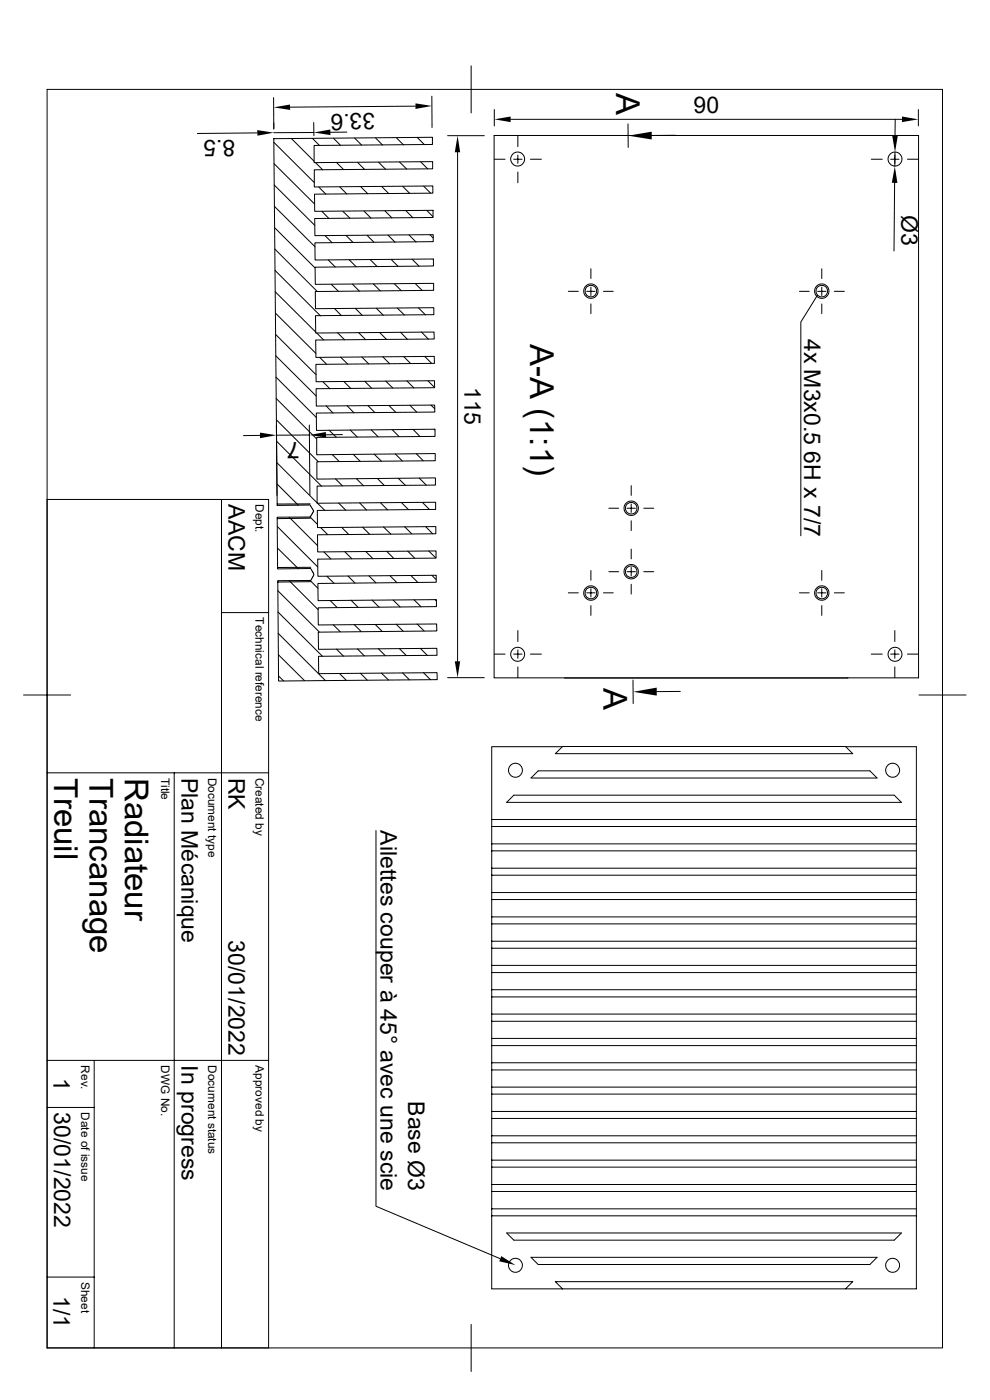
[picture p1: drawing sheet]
<svg xmlns="http://www.w3.org/2000/svg" width="210mm" height="297mm" viewBox="0 0 210 297" stroke-linecap="round" stroke-linejoin="round" font-family="sans-serif">
<g fill="none" stroke="#000" stroke-width=".21">
<path d="M10 19h189.9v267h-189.9zM99.9 14v10M54.6 28.2l-12.7 .1M58 20.7l.1 6.6v-1.2M58.1 29.4l33.6-.3v1.5l-25.1 .3v3.6l25.2-.2v1.5l-25.1 .2v3.7l25.1-.2v1.5l-25.1 .2 .1 3.6 25.1-.2v1.5l-25.1 .3v3.6l25.1-.2v1.5l-25.1 .2v3.7l25.1-.3v1.5l-25.1 .3 .1 3.6 25.1-.2v1.5l-25.1 .2v3.7l25.1-.2v1.5l-25.1 .2 .1 3.7 25.1-.3v1.5l-25.1 .2v3.7l25.1-.2 .1 1.5-25.2 .2 .1 3.7 25.1-.2v1.5l-25.1 .2v3.6l25.1-.2v1.5l-25.1 .2v3.7l25.2-.2v1.5l-25.1 .2v3.7l25.1-.3v1.5l-25.1 .3v3.6l25.2-.2v1.5l-25.1 .2v3.7l25.1-.2v1.5l-25.1 .2 .1 3.6 25.1-.2v1.5l-25.1 .3v3.6l25.1-.2v1.5l-25.1 .2v3.7l25.1-.3v1.5l-25.1 .3 .1 3.6 25.1-.2v1.5l-25.1 .2v3.7l25.1-.2 .1 1.5-25.2 .2 .1 3.7 25.1-.3v1.5l-25.1 .2v3.7l25.1-.2 .1 1.5-33.7 .3-.2-21.3 7-.1 .7-1.3-.7-1.2-7 .1-.1-11h7l.7-1.3-.7-1.3-7 .1zM58.1 30.2l8.6 8.5M58.1 34.7l8.6 8.6M58.2 39.2l8.6 8.6M61.8 29.4l4.8 4.8M66.3 29.4l1.5 1.5M66.5 26l.1 2.8M66.6 28.1l-8.5 .1"/>
<path d="M67 34.5l1.5 1.5M67.6 39.7l1.5 1.5M70.7 29.3l1.5 1.5M71.4 34.5l1.5 1.5M72.1 39.7l1.5 1.4M73.6 28l-3.5 .1M75.2 29.3l1.5 1.5M75.9 34.5l1.4 1.4M76.5 39.6l1.5 1.5M79.7 29.3l1.5 1.5M80.3 34.4l1.5 1.5M81 39.6l1.5 1.5"/>
<path d="M84.1 29.3l1.5 1.4M84.8 34.4l1.5 1.5M85.4 39.5l1.5 1.5M88.1 22.5l-26.5 .2M88.6 29.2l1.4 1.5M89.2 34.3l1.5 1.5M89.9 39.5l1.5 1.5M91.6 20.4l.1 6.7M95 28.8h7.7M97.1 32.3v108M104.8 28.7h90.1v115.1h-90.1zM104.9 23.2v3.5"/>
<path d="M104.9 33.8h2.2M108.3 25.3h83M109 33.8h1.7M109.9 28.8v2.3M109.9 32.9v1.8M109.9 36.5v2.3M112.5 33.8h2.4M133.2 26.3l.1 5M143.3 28.7h-5M184.8 33.8h2.4M188.9 33.8h1.8M189.8 38.8l-.1 14.5"/>
<path d="M189.8 28.8v2.3M189.8 32.9v1.8M189.8 36.5v2.3M189.9 32.3l-.1 3M189.9 25.3v3.5M192.5 33.8h2.3M194.8 23.2v3.5M58.2 43.8l8.6 8.5M58.3 48.3l8.5 8.6M58.3 52.8l9 9M58.3 57.4l9.7 9.6M68.3 44.8l1.5 1.6"/>
<path d="M69 50l1.4 1.5M69.6 55.2l1.5 1.4M72.7 44.8l1.6 1.5M73.4 50l1.5 1.4M74.1 55.1l1.5 1.5M77.2 44.8l1.5 1.5M77.9 49.9l1.4 1.5M78.5 55.1l1.5 1.5M81.7 44.7l1.4 1.5M82.3 49.9l1.5 1.5M83 55l1.5 1.5M86.1 44.7l1.5 1.5"/>
<path d="M86.8 49.9l1.5 1.5M87.4 55l1.5 1.5M90.6 44.7l1.2 1.2M91.2 49.8l.7 .7M91.9 54.9v.1M125.3 57v2.1M174.3 57v2.1M58.4 61.9l8.6 8.5M58.4 66.4l8.6 8.6M58.5 71l8.6 8.5M58.5 75.5l8.6 8.5M67.2 70.7l1.5 1.4"/>
<path d="M67.8 75.8l1.5 1.5M70.3 60.3l1.5 1.5M71 65.4l1.4 1.6M71.6 70.6l1.5 1.5M72.3 75.8l1.5 1.5M74.8 60.3l1.4 1.5M75.4 65.4l1.5 1.5M76.1 70.6l1.5 1.5M76.8 75.7l1.4 1.5M79.2 60.2l1.5 1.5M79.8 65.4l1.5 1.5M80.5 70.5l1.5 1.5"/>
<path d="M81.2 75.7l1.5 1.5M83.7 60.2l1.4 1.5M84.3 65.4l1.5 1.4M85 70.5l1.4 1.5M85.6 75.6l1.5 1.5M88.1 60.2l1.5 1.4M88.8 65.3l1.5 1.5M89.4 70.4l1.5 1.6M90.1 75.6l1.5 1.5M120.6 61.8h2.1M124.5 61.8h1.7M125.3 60.9v1.8"/>
<path d="M125.3 64.5v2M128 61.8h2.1M169.6 61.8h2.1M173.4 62.7l-3.5 5.6v45.4M173.4 61.8h1.8M174.3 60.9v1.8M174.3 64.5v2M177 61.8h2.1M55.2 92.4h-3.6M58.5 80l8.6 8.6M58.6 84.5l8.5 8.6M58.6 90.3l.2 14.8"/>
<path d="M58.6 89.1l8.9 8.9M58.7 93.6l9.5 9.5M58.7 98.1l8.6 8.6M65.6 90.2l.1 14.8M65.7 92.3h-7.1M68.5 81l1.5 1.5M69.2 86.1l1.5 1.5M69.8 91.3l1.5 1.5M70.5 96.4l1.5 1.5M72.6 92.2h-3.5M72.9 80.9l1.5 1.5M73.6 86.1l1.5 1.5"/>
<path d="M74.3 91.2l1.5 1.5M74.9 96.4l1.5 1.5M77.4 80.9l1.5 1.5M78.1 86.1l1.4 1.4M78.7 91.2l1.5 1.5M79.4 96.4l1.5 1.4M81.8 80.9l1.6 1.4M82.5 86l1.5 1.5M83.2 91.1l1.5 1.5M83.9 96.3l1.4 1.5M86.3 80.8l1.5 1.5M87 86l1.4 1.5"/>
<path d="M87.6 91.1l1.5 1.5M88.3 96.3l1.5 1.4M90.8 80.8l1.4 1.4M91.4 85.9l.8 .8M92.1 91.1l.1 .1M10 106h47v180h-47M47 106v180M58.8 102.7l4.5 4.5M58.8 107.2h.1M58.8 111.7l8.6 8.6M58.8 116.2l4.5 4.5M61.3 109.7l6.1 6"/>
<path d="M65.8 106.9h-7M65.8 109.7l1.5 1.5M65.8 109.9l-7 .1M67.4 106.8l1.5 1.4M68 111.9l1.5 1.5M68.7 117.1l1.5 1.5M71.2 101.6l1.4 1.5M71.8 106.7l1.5 1.5M72.5 111.9l1.5 1.5M73.2 117.1l1.4 1.4M75.6 101.6l1.5 1.4M76.3 106.7l1.5 1.5"/>
<path d="M76.9 111.8l1.5 1.5M77.6 117l1.5 1.5M80.1 101.5l1.4 1.5M80.7 106.7l1.5 1.5M81.4 111.8l1.5 1.5M82 117l1.5 1.4M84.5 101.5l1.5 1.5M85.2 106.6l1.5 1.5M85.9 111.8l1.4 1.4M86.5 116.9l1.5 1.5M88.9 101.4l1.5 1.5M89.6 106.6l1.5 1.5"/>
<path d="M90.3 111.7l1.5 1.5M90.9 116.9l1.6 1.5M129.2 107.8h2M133 107.8h1.8M133.9 103v2.1M133.9 106.9v1.8M133.9 110.5v2.1M133.9 116.5v2.1M136.6 107.8h2.1M47 130h10M58.9 125.3l8.8 8.8M59 129.8l9.4 9.4"/>
<path d="M59 134.4l10 10M59.1 138.9l5.5 5.5M61.3 123.1l6.2 6.2M65.7 123.1l1.7 1.7M65.9 123.4l-7 .1M65.9 120.4h-7M69.3 122.3l1.6 1.4M70 127.4l1.5 1.5M70.7 132.5l1.5 1.5M71.4 137.7l1.5 1.5M73.8 122.2l1.5 1.5M74.5 127.3l1.4 1.5"/>
<path d="M75.1 132.5l1.5 1.5M75.8 137.7l1.5 1.4M78.3 122.2l1.5 1.5M78.9 127.3l1.5 1.5M79.6 132.5l1.5 1.4M80.3 137.6l1.4 1.5M82.7 122.1l1.5 1.5M83.4 127.3l1.5 1.5M84 132.4l1.5 1.5M84.7 137.6l1.5 1.5M87.2 122.1l1.4 1.5M87.8 127.3l1.5 1.4"/>
<path d="M88.5 132.4l1.5 1.5M89.2 137.5l1.4 1.5M91.6 122l.9 .9M92.3 127.2l.2 .3M104.9 138.8h2.2M109 138.8h1.7M109.9 133.8v2.3M109.9 137.9v1.8M112.5 138.8h2.4M120.6 125.8h2.1M124.5 125.8h1.7M125.3 121v2.1"/>
<path d="M125.3 124.9v1.8M125.3 128.5v2.1M128 125.8h2.1M129.2 121.3h2M133 121.3h1.8M133.9 120.4v1.8M133.9 124v2M136.6 121.3h2.1M169.6 125.8h2.1M173.4 125.8h1.8M174.3 121v2.1M174.3 124.9v1.8"/>
<path d="M174.3 128.5v2.1M177 125.8h2.1M184.8 138.8h2.4M188.9 138.8h1.8M189.8 133.8v2.3M189.8 137.9v1.8M192.5 138.8h2.3M5 147.4h10M59.1 143.4l1.1 1M72 142.9l1.5 1.5M76.5 142.8l1.4 1.5M80.9 142.8l1.5 1.5"/>
<path d="M85.4 142.7l1.5 1.5M89.8 142.7l1.5 1.5M95 143.8h7.7M109.9 141.5v2.3M119.3 158.4h-15v15.5M119.3 158.4h60.1l1.5 1.5h-63.1zM119.8 143.8h60.1M134.3 144.3v5M144.3 146.7h-5M179.4 158.4h15v99.5M189.8 141.5v2.3M194.9 147.4h10"/>
<path d="M10 164h47M37 164v122M79.8 176.2v79.7l26.3 11.1M104.3 173.9v84M104.3 179h90.1M104.3 175.3h90.1M104.3 173.9h90.1M107.5 170.2l1.5-1.5h80.7l1.5 1.5zM112.6 165.1l1.6-1.6h70.3l1.6 1.6zM104.3 199.7h90.1M104.3 196h90.1M104.3 194.5h90.1"/>
<path d="M104.3 190.8h90.1M104.3 189.4h90.1M104.3 185.7h90.1M104.3 184.2h90.1M104.3 180.5h90.1M104.3 216.7h90.1M104.3 215.1h90.1M104.3 211.5h90.1M104.3 210h90.1M104.3 206.3h90.1M104.3 204.8h90.1M104.3 201.2h90.1"/>
<path d="M10 234.9h10M10 225h47M20 225v61M104.3 237.3h90.1M104.3 235.8h90.1M104.3 232.1h90.1M104.3 230.6h90.1M104.3 227h90.1M104.3 225.5h90.1M104.3 221.8h90.1M104.3 220.3h90.1M104.3 257.9v15.5h15"/>
<path d="M104.3 257.9h90.1M104.3 256.5h90.1M104.3 252.8h90.1M104.3 251.3h90.1M104.3 247.6h90.1M104.3 246.1h90.1M104.3 242.4h90.1M104.3 241h90.1M194.4 257.9v15.5h-75.1M10 270.9h10M107.5 261.6h83.7l-1.5 1.5h-80.7zM112.6 266.7h73.5l-1.6 1.6h-70.3z"/>
<path d="M119.3 273.4l-1.5-1.5h63.1l-1.5 1.5M99.9 281v10"/>
<circle cx="109.8" cy="33.7" r="1.49"/>
<circle cx="189.9" cy="33.7" r="1.49"/>
<circle cx="125.4" cy="61.8" r="1.23"/>
<circle cx="125.4" cy="61.8" r="1.53"/>
<circle cx="174.3" cy="61.8" r="1.23"/>
<circle cx="174.3" cy="61.8" r="1.53"/>
<circle cx="133.9" cy="107.8" r="1.23"/>
<circle cx="133.9" cy="107.8" r="1.53"/>
<circle cx="109.8" cy="138.8" r="1.49"/>
<circle cx="125.4" cy="125.8" r="1.23"/>
<circle cx="125.4" cy="125.8" r="1.53"/>
<circle cx="133.9" cy="121.3" r="1.23"/>
<circle cx="133.9" cy="121.3" r="1.53"/>
<circle cx="174.3" cy="125.8" r="1.23"/>
<circle cx="174.3" cy="125.8" r="1.53"/>
<circle cx="189.9" cy="138.8" r="1.49"/>
<circle cx="109.3" cy="163.4" r="1.49"/>
<circle cx="189.4" cy="163.4" r="1.49"/>
<circle cx="109.4" cy="268.4" r="1.49"/>
<circle cx="189.4" cy="268.4" r="1.49"/>
</g>
<g fill="#000">
<path d="M54.6 27.6l3.5 .6-3.5 .6zM58 22.8l3.5-.6 .1 1.1zM66.6 28.1l3.5-.6v1.2zM88.1 21.9l3.6 .6-3.6 .6zM97.1 28.8l.5 3.5h-1.1zM104.9 25.3l3.4-.6v1.2zM133.3 28.8l5-.9v1.7zM189.8 35.3l.6 3.5h-1.2zM189.3 28.8h1.2l-.6 3.5zM191.3 24.7l3.5 .6-3.5 .6zM55.2 91.8l3.4 .5-3.4 .7zM65.7 92.3l3.4-.6 .1 1.1z"/>
<path d="M96.5 140.3h1.1l-.5 3.5zM134.3 146.8l5-.9v1.7zM106.3 266.5l3 1.9-3.4-.8z"/>
</g>
<g font-size="7">
<text x="130.7" y="19.6" transform="rotate(90 130.7 19.6)">A</text>
<text x="112.4" y="72.9" transform="rotate(90 112.4 72.9)">A-A (1:1)</text>
<text x="128" y="145.9" transform="rotate(90 128 145.9)">A</text>
<text x="11.5" y="165" transform="rotate(90 11.5 165)">Treuil</text>
<text x="19" y="165" transform="rotate(90 19 165)">Trancanage</text>
<text x="26.5" y="165" transform="rotate(90 26.5 165)">Radiateur</text>
</g>
<g font-size="4.9">
<text x="147.1" y="23.9">90</text>
<text x="49.9" y="29.7" transform="rotate(179 49.9 29.7)">8.5</text>
<text x="79.6" y="24" transform="rotate(179 79.6 24)">33.6</text>
<text x="191.3" y="45.6" transform="rotate(91 191.3 45.6)">Ø3</text>
<text x="170.6" y="71.8" transform="rotate(90 170.6 71.8)">4x M3x0.5 6H x 7/7</text>
<text x="98.5" y="82" transform="rotate(90 98.5 82)">115</text>
<text x="63.5" y="93.7" transform="rotate(179 63.5 93.7)">7</text>
<text x="48.5" y="107" transform="rotate(90 48.5 107)">AACM</text>
<text x="38.5" y="165" transform="rotate(90 38.5 165)">Plan Mécanique</text>
<text x="48.5" y="165" transform="rotate(90 48.5 165)">RK</text>
<text x="80.7" y="176.2" transform="rotate(90 80.7 176.2)">Ailettes couper à 45° avec une scie</text>
<text x="48.5" y="199.5" transform="rotate(90 48.5 199.5)">30/01/2022</text>
<text x="38.5" y="226" transform="rotate(90 38.5 226)">In progress</text>
<text x="11.3" y="228.6" transform="rotate(90 11.3 228.6)">1</text>
<text x="86.6" y="233.6" transform="rotate(90 86.6 233.6)">Base Ø3</text>
<text x="11.5" y="236" transform="rotate(90 11.5 236)">30/01/2022</text>
<text x="11.3" y="275" transform="rotate(90 11.3 275)">1/1</text>
</g>
<g font-size="2.5">
<text x="54.2" y="107" transform="rotate(90 54.2 107)">Dept.</text>
<text x="54.2" y="131" transform="rotate(90 54.2 131)">Technical reference</text>
<text x="34.2" y="165" transform="rotate(90 34.2 165)">Title</text>
<text x="44.2" y="165" transform="rotate(90 44.2 165)">Document type</text>
<text x="54.2" y="165" transform="rotate(90 54.2 165)">Created by</text>
<text x="17.2" y="226" transform="rotate(90 17.2 226)">Rev.</text>
<text x="34.2" y="226" transform="rotate(90 34.2 226)">DWG No.</text>
<text x="44.2" y="226" transform="rotate(90 44.2 226)">Document status</text>
<text x="54.2" y="226" transform="rotate(90 54.2 226)">Approved by</text>
<text x="17.2" y="236" transform="rotate(90 17.2 236)">Date of issue</text>
<text x="17.2" y="272" transform="rotate(90 17.2 272)">Sheet</text>
</g>
</svg>
